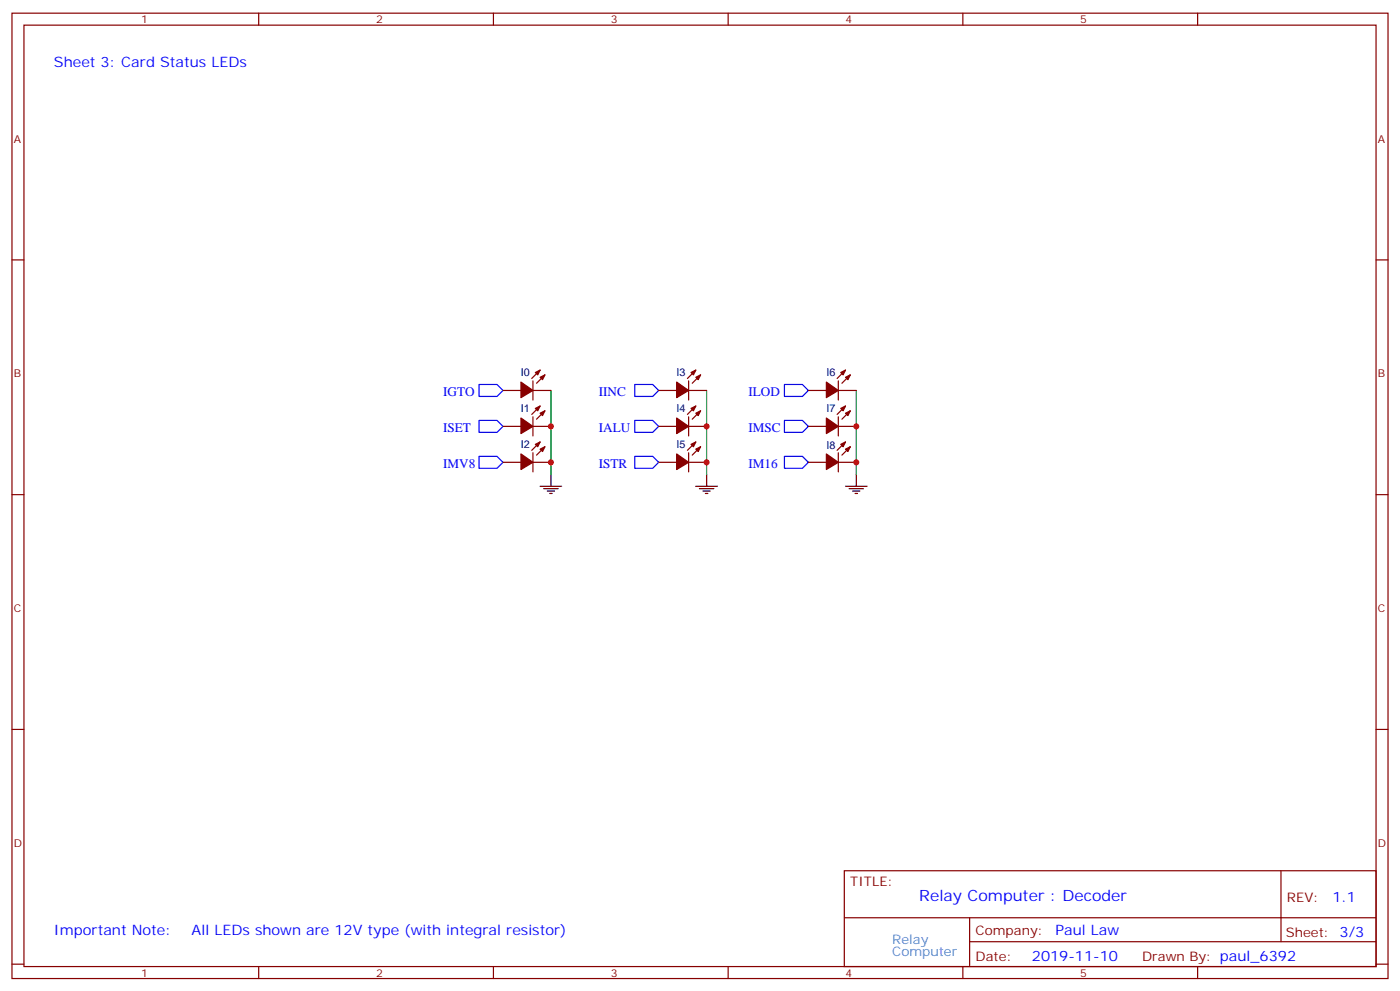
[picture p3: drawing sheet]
<svg xmlns="http://www.w3.org/2000/svg" width="412mm" height="292mm" viewBox="0 0 412 292" stroke-linecap="round" stroke-linejoin="round" font-family="sans-serif">
<g fill="none" stroke="#870000" stroke-width=".35">
<path d="M3.5 3.9h405.4v284.3h-405.4zM7.1 7.4h398.2v277.3h-398.2zM76.2 3.9v3.5M145.3 3.9v3.5M214.5 3.9v3.5M283.6 3.9v3.5M352.8 3.9v3.5M3.5 76.6h3.6M405.3 76.6h3.6M148.2 115h5.3M157 115h5.3M157 112.2v5.6"/>
<path d="M159.1 109l-2.5 2.5M159.1 119.6l-2.5 2.5M160.5 110.4l-2.5 2.5M194 115h5.3M202.8 115h5.3M202.8 112.2v5.6M205 109l-2.5 2.5M205 119.6l-2.5 2.5M206.4 110.4l-2.5 2.5M238.1 115h5.3M246.9 115h5.3M246.9 112.2v5.6"/>
<path d="M249.1 109l-2.5 2.5M249.1 119.6l-2.5 2.5M250.5 110.4l-2.5 2.5M148.2 125.6h5.3M148.2 136.2h5.3M157 122.8v5.6M157 133.4v5.6M157 125.6h5.3M157 136.2h5.3M159.1 130.2l-2.5 2.4M160.5 121l-2.5 2.5M160.5 131.6l-2.5 2.5"/>
<path d="M194 125.6h5.3M194 136.2h5.3M202.8 125.6h5.3M202.8 136.2h5.3M202.8 122.8v5.6M202.8 133.4v5.6M205 130.2l-2.5 2.4M206.4 121l-2.5 2.5M206.4 131.6l-2.5 2.5M238.1 125.6h5.3M238.1 136.2h5.3M246.9 125.6h5.3"/>
<path d="M246.9 136.2h5.3M246.9 122.8v5.6M246.9 133.4v5.6M249.1 130.2l-2.5 2.4M250.5 121l-2.5 2.5M250.5 131.6l-2.5 2.5M3.5 145.7h3.6M405.3 145.7h3.6M3.5 214.8h3.6M405.3 214.8h3.6M248.7 256.5h156.6v28.2h-156.6zM377.3 256.5v20.9"/>
<path d="M248.7 270.3h156.5M285.6 277.4h119.6M285.6 270.3v14.1M3.5 284h3.6M76.2 284.7v3.5M145.3 284.7v3.5M214.5 284.7v3.5M283.6 284.7v3.5M352.8 284.7v3.5M405.3 284h3.6"/>
</g>
<g fill="none" stroke="#000" stroke-width=".35">
<path d="M162.3 139.7v3.5M208.1 139.7v3.5M252.2 139.7v3.5M159.1 143.2h6.4M160.2 143.9h4.2M161.2 144.6h2.1M161.9 145.3h.7M205 143.2h6.3M206 143.9h4.3M207.1 144.6h2.1M207.8 145.3h.7M249.1 143.2h6.3"/>
<path d="M250.1 143.9h4.3M251.2 144.6h2.1M251.9 145.3h.7"/>
</g>
<path d="M141.1 113.2h5.3l1.8 1.8-1.8 1.8h-5.3zM187 113.2h5.3l1.7 1.8-1.7 1.8h-5.3zM231.1 113.2h5.3l1.7 1.8-1.7 1.8h-5.3zM141.1 123.8h5.3l1.8 1.8-1.8 1.8h-5.3zM141.1 134.4h5.3l1.8 1.8-1.8 1.7h-5.3zM187 123.8h5.3l1.7 1.8-1.7 1.8h-5.3zM187 134.4h5.3l1.7 1.8-1.7 1.7h-5.3zM231.1 123.8h5.3l1.7 1.8-1.7 1.8h-5.3zM231.1 134.4h5.3l1.7 1.8-1.7 1.7h-5.3z" fill="none" stroke="#00f" stroke-width=".35"/>
<path d="M162.3 115v24.7M208.1 115v24.7M252.2 115v24.7" fill="none" stroke="#008700" stroke-width=".35"/>
<g fill="#870000" stroke="#870000" stroke-width=".35">
<path d="M159.1 111.1l1.4-.7-.7 1.4z"/>
<path d="M157.7 109.7l1.4-.7-.7 1.4z"/>
<path d="M153.5 112.5l3.5 2.5-3.5 2.1z"/>
<path d="M159.1 121.7l1.4-.7-.7 1.4z"/>
<path d="M157.7 120.3l1.4-.7-.7 1.4z"/>
<path d="M153.5 123.1l3.5 2.5-3.5 2.1z"/>
<path d="M159.1 132.3l1.4-.7-.7 1.4z"/>
<path d="M157.7 130.9l1.4-.7-.7 1.4z"/>
<path d="M153.5 133.7l3.5 2.5-3.5 2.1z"/>
<path d="M205 111.1l1.4-.7-.7 1.4z"/>
<path d="M203.6 109.7l1.4-.7-.7 1.4z"/>
<path d="M199.3 112.5l3.5 2.5-3.5 2.1z"/>
<path d="M205 121.7l1.4-.7-.7 1.4z"/>
<path d="M203.6 120.3l1.4-.7-.7 1.4z"/>
<path d="M199.3 123.1l3.5 2.5-3.5 2.1z"/>
<path d="M205 132.3l1.4-.7-.7 1.4z"/>
<path d="M203.6 130.9l1.4-.7-.7 1.4z"/>
<path d="M199.3 133.7l3.5 2.5-3.5 2.1z"/>
<path d="M249.1 111.1l1.4-.7-.7 1.4z"/>
<path d="M247.6 109.7l1.5-.7-.7 1.4z"/>
<path d="M243.4 112.5l3.5 2.5-3.5 2.1z"/>
<path d="M249.1 121.7l1.4-.7-.7 1.4z"/>
<path d="M247.6 120.3l1.5-.7-.7 1.4z"/>
<path d="M243.4 123.1l3.5 2.5-3.5 2.1z"/>
<path d="M249.1 132.3l1.4-.7-.7 1.4z"/>
<path d="M247.6 130.9l1.5-.7-.7 1.4z"/>
<path d="M243.4 133.7l3.5 2.5-3.5 2.1z"/>
</g>
<g fill="#c00">
<circle cx="252.2" cy="125.6" r=".88"/>
<circle cx="252.2" cy="136.2" r=".88"/>
<circle cx="162.3" cy="125.6" r=".88"/>
<circle cx="162.3" cy="136.2" r=".88"/>
<circle cx="208.1" cy="136.2" r=".88"/>
<circle cx="208.1" cy="125.6" r=".88"/>
</g>
<text font-size="4.6" fill="#00f" x="270.8" y="265.5">Relay Computer : Decoder</text>
<g font-size="4.2" fill="#00f">
<text x="15.9" y="19.8">Sheet 3: Card Status LEDs</text>
<text x="392.5" y="265.7">1.1</text>
<text x="15.9" y="275.5">Important Note:</text>
<text x="56.4" y="275.5">All LEDs shown are 12V type (with integral resistor)</text>
<text x="310.9" y="275.3">Paul Law</text>
<text x="304" y="283.1">2019-11-10</text>
</g>
<g font-size="3.9" fill="#00f">
<text x="130.5" y="116.6">IGTO</text>
<text x="176.4" y="116.6">IINC</text>
<text x="220.5" y="116.6">ILOD</text>
<text x="130.5" y="127.2">ISET</text>
<text x="176.4" y="127.2">IALU</text>
<text x="220.5" y="127.2">IMSC</text>
<text x="130.5" y="137.8">IMV8</text>
<text x="176.4" y="137.8">ISTR</text>
<text x="220.5" y="137.8">IM16</text>
</g>
<g font-size="3.9" fill="#800">
<text x="250.5" y="261.1">TITLE:</text>
<text x="379.1" y="265.7">REV:</text>
<text x="287.4" y="275.3">Company:</text>
<text x="378.7" y="275.9">Sheet: 3/3</text>
<text x="287.4" y="282.9">Date:</text>
<text x="336.4" y="283">Drawn By: paul_6392</text>
</g>
<g font-size="3.9" fill="#39c">
<text x="262.8" y="278">Relay</text>
<text x="262.8" y="281.5">Computer</text>
</g>
<g font-size="3.2" fill="#800">
<text x="41.6" y="6.9">1</text>
<text x="110.8" y="6.9">2</text>
<text x="179.9" y="6.9">3</text>
<text x="249.1" y="6.9">4</text>
<text x="318.2" y="6.9">5</text>
<text x="4.1" y="42">A</text>
<text x="405.9" y="42">A</text>
<text x="4.1" y="111.1">B</text>
<text x="405.9" y="111.1">B</text>
<text x="4.1" y="180.3">C</text>
<text x="405.9" y="180.3">C</text>
<text x="4.1" y="249.4">D</text>
<text x="405.9" y="249.4">D</text>
<text x="41.6" y="287.7">1</text>
<text x="110.8" y="287.7">2</text>
<text x="179.9" y="287.7">3</text>
<text x="249.1" y="287.7">4</text>
<text x="318.2" y="287.7">5</text>
</g>
<g font-size="3.2" fill="#000080">
<text x="153.5" y="110.9">I0</text>
<text x="199.3" y="110.9">I3</text>
<text x="243.4" y="110.9">I6</text>
<text x="153.5" y="121.5">I1</text>
<text x="199.3" y="121.5">I4</text>
<text x="243.4" y="121.5">I7</text>
<text x="153.5" y="132.1">I2</text>
<text x="199.3" y="132.1">I5</text>
<text x="243.4" y="132.1">I8</text>
</g>
</svg>
